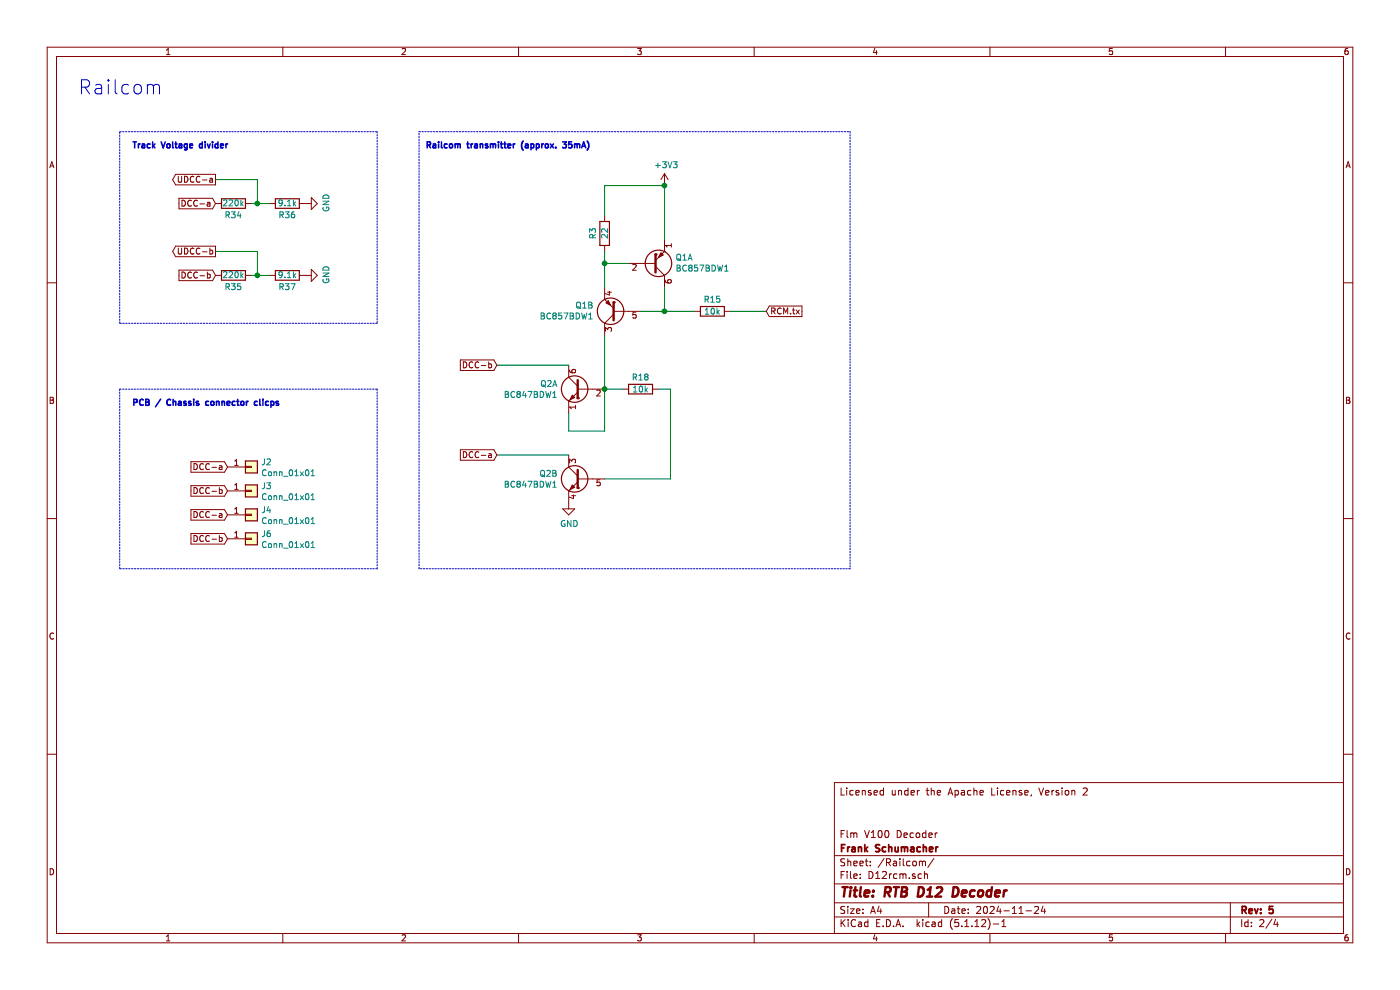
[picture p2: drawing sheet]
(kicad_sch
 (version 20260306)
 (generator "eeschema")
 (generator_version "10.0")
 (paper "A4")
 (title_block
  (title "RTB D12 Decoder")
  (date "2024-11-24")
  (rev "5")
  (company "Frank Schumacher")
  (comment 1 "Flm V100 Decoder")
  (comment 4 "Licensed under the Apache License, Version 2"))
 (lib_symbols
  (symbol "Connector_Generic:Conn_01x01"
   (pin_names
    (offset 1.016) (hide yes)) (exclude_from_sim no) (in_bom yes) (on_board yes)
   (in_pos_files yes)
   (duplicate_pin_numbers_are_jumpers no)
   (property "Reference" "J" (at 0 2.54 0) (show_name no) (do_not_autoplace no) (effects (font (size 1.27 1.27))))
   (property "Value" "Conn_01x01" (at 0 -2.54 0) (show_name no) (do_not_autoplace no) (effects (font (size 1.27 1.27))))
   (property "Footprint" "" (at 0 0 0) (show_name no) (do_not_autoplace no) (hide yes) (effects (font (size 1.27 1.27))))
   (property "Datasheet" "" (at 0 0 0) (show_name no) (do_not_autoplace no) (hide yes) (effects (font (size 1.27 1.27))))
   (property "Description" "Generic connector, single row, 01x01, script generated (kicad-library-utils/schlib/autogen/connector/)" (at 0 0 0) (show_name no) (do_not_autoplace no) (hide yes) (effects (font (size 1.27 1.27))))
   (symbol "Conn_01x01_1_1"
    (rectangle (start -1.27 1.27) (end 1.27 -1.27) (stroke (width 0.254) (type default)) (fill (type background)))
    (rectangle (start -1.27 0.127) (end 0 -0.127) (stroke (width 0.1524) (type default)) (fill (type none)))
    (pin passive line (at -5.08 0 0) (length 3.81) (name "Pin_1" (effects (font (size 1.27 1.27)))) (number "1" (effects (font (size 1.27 1.27))))))
   (embedded_fonts no))
  (symbol "Device:R"
   (pin_numbers (hide yes))
   (pin_names
    (offset 0)) (exclude_from_sim no) (in_bom yes) (on_board yes)
   (in_pos_files yes)
   (duplicate_pin_numbers_are_jumpers no)
   (property "Reference" "R" (at 2.032 0 90) (show_name no) (do_not_autoplace no) (effects (font (size 1.27 1.27))))
   (property "Value" "R" (at 0 0 90) (show_name no) (do_not_autoplace no) (effects (font (size 1.27 1.27))))
   (property "Footprint" "" (at -1.778 0 90) (show_name no) (do_not_autoplace no) (hide yes) (effects (font (size 1.27 1.27))))
   (property "Datasheet" "" (at 0 0 0) (show_name no) (do_not_autoplace no) (hide yes) (effects (font (size 1.27 1.27))))
   (property "Description" "Resistor" (at 0 0 0) (show_name no) (do_not_autoplace no) (hide yes) (effects (font (size 1.27 1.27))))
   (symbol "R_0_1"
    (rectangle (start -1.016 -2.54) (end 1.016 2.54) (stroke (width 0.254) (type default)) (fill (type none))))
   (symbol "R_1_1"
    (pin passive line (at 0 3.81 270) (length 1.27) (name "" (effects (font (size 1.27 1.27)))) (number "1" (effects (font (size 1.27 1.27)))))
    (pin passive line (at 0 -3.81 90) (length 1.27) (name "" (effects (font (size 1.27 1.27)))) (number "2" (effects (font (size 1.27 1.27))))))
   (embedded_fonts no))
  (symbol "Transistor_BJT:BC847BDW1"
   (pin_names
    (offset 0) (hide yes)) (exclude_from_sim no) (in_bom yes) (on_board yes)
   (in_pos_files yes)
   (duplicate_pin_numbers_are_jumpers no)
   (property "Reference" "Q" (at 5.08 1.27 0) (show_name no) (do_not_autoplace no) (effects (font (size 1.27 1.27)) (justify left)))
   (property "Value" "BC847BDW1" (at 5.08 -1.27 0) (show_name no) (do_not_autoplace no) (effects (font (size 1.27 1.27)) (justify left)))
   (property "Footprint" "Package_TO_SOT_SMD:SOT-363_SC-70-6" (at 5.08 2.54 0) (show_name no) (do_not_autoplace no) (hide yes) (effects (font (size 1.27 1.27))))
   (property "Datasheet" "http://www.onsemi.com/pub_link/Collateral/BC846BDW1T1-D.PDF" (at 0 0 0) (show_name no) (do_not_autoplace no) (hide yes) (effects (font (size 1.27 1.27))))
   (property "Description" "100mA IC, 45V Vce, Dual NPN/NPN Transistors, SOT-363" (at 0 0 0) (show_name no) (do_not_autoplace no) (hide yes) (effects (font (size 1.27 1.27))))
   (property "ki_locked" "" (at 0 0 0) (show_name no) (do_not_autoplace no) (effects (font (size 1.27 1.27))))
   (symbol "BC847BDW1_0_1"
    (polyline (pts (xy 0.635 1.905) (xy 0.635 -1.905)) (stroke (width 0.508) (type default)) (fill (type none)))
    (polyline (pts (xy 0.635 0.635) (xy 2.54 2.54)) (stroke (width 0) (type default)) (fill (type none)))
    (polyline (pts (xy 0.635 0) (xy -2.54 0)) (stroke (width 0) (type default)) (fill (type none)))
    (polyline (pts (xy 0.635 -0.635) (xy 2.54 -2.54)) (stroke (width 0) (type default)) (fill (type none)))
    (circle (center 1.27 0) (radius 2.8194) (stroke (width 0.254) (type default)) (fill (type none)))
    (polyline (pts (xy 1.27 -1.778) (xy 1.778 -1.27) (xy 2.286 -2.286) (xy 1.27 -1.778)) (stroke (width 0) (type default)) (fill (type outline))))
   (symbol "BC847BDW1_1_1"
    (pin passive line (at 2.54 -5.08 90) (length 2.54) (name "E1" (effects (font (size 1.27 1.27)))) (number "1" (effects (font (size 1.27 1.27)))))
    (pin input line (at -5.08 0 0) (length 2.54) (name "B1" (effects (font (size 1.27 1.27)))) (number "2" (effects (font (size 1.27 1.27)))))
    (pin passive line (at 2.54 5.08 270) (length 2.54) (name "C1" (effects (font (size 1.27 1.27)))) (number "6" (effects (font (size 1.27 1.27))))))
   (symbol "BC847BDW1_2_1"
    (pin passive line (at 2.54 5.08 270) (length 2.54) (name "C2" (effects (font (size 1.27 1.27)))) (number "3" (effects (font (size 1.27 1.27)))))
    (pin passive line (at 2.54 -5.08 90) (length 2.54) (name "E2" (effects (font (size 1.27 1.27)))) (number "4" (effects (font (size 1.27 1.27)))))
    (pin input line (at -5.08 0 0) (length 2.54) (name "B2" (effects (font (size 1.27 1.27)))) (number "5" (effects (font (size 1.27 1.27))))))
   (embedded_fonts no))
  (symbol "Transistor_BJT:BC857BDW1"
   (pin_names
    (offset 0) (hide yes)) (exclude_from_sim no) (in_bom yes) (on_board yes)
   (in_pos_files yes)
   (duplicate_pin_numbers_are_jumpers no)
   (property "Reference" "Q" (at 5.08 1.27 0) (show_name no) (do_not_autoplace no) (effects (font (size 1.27 1.27)) (justify left)))
   (property "Value" "BC857BDW1" (at 5.08 -1.27 0) (show_name no) (do_not_autoplace no) (effects (font (size 1.27 1.27)) (justify left)))
   (property "Footprint" "Package_TO_SOT_SMD:SOT-363_SC-70-6" (at 5.08 2.54 0) (show_name no) (do_not_autoplace no) (hide yes) (effects (font (size 1.27 1.27))))
   (property "Datasheet" "http://www.onsemi.com/pub_link/Collateral/BC856BDW1T1-D.PDF" (at 0 0 0) (show_name no) (do_not_autoplace no) (hide yes) (effects (font (size 1.27 1.27))))
   (property "Description" "100mA IC, 45V Vce, Dual PNP/PNP Transistors, SOT-363" (at 0 0 0) (show_name no) (do_not_autoplace no) (hide yes) (effects (font (size 1.27 1.27))))
   (property "ki_locked" "" (at 0 0 0) (show_name no) (do_not_autoplace no) (effects (font (size 1.27 1.27))))
   (symbol "BC857BDW1_0_1"
    (polyline (pts (xy 0.635 1.905) (xy 0.635 -1.905)) (stroke (width 0.508) (type default)) (fill (type none)))
    (polyline (pts (xy 0.635 0.635) (xy 2.54 2.54)) (stroke (width 0) (type default)) (fill (type none)))
    (polyline (pts (xy 0.635 0) (xy -2.54 0)) (stroke (width 0) (type default)) (fill (type none)))
    (polyline (pts (xy 0.635 -0.635) (xy 2.54 -2.54)) (stroke (width 0) (type default)) (fill (type none)))
    (circle (center 1.27 0) (radius 2.8194) (stroke (width 0.254) (type default)) (fill (type none)))
    (polyline (pts (xy 2.286 -1.778) (xy 1.778 -2.286) (xy 1.27 -1.27) (xy 2.286 -1.778)) (stroke (width 0) (type default)) (fill (type outline))))
   (symbol "BC857BDW1_1_1"
    (pin passive line (at 2.54 -5.08 90) (length 2.54) (name "E1" (effects (font (size 1.27 1.27)))) (number "1" (effects (font (size 1.27 1.27)))))
    (pin input line (at -5.08 0 0) (length 2.54) (name "B1" (effects (font (size 1.27 1.27)))) (number "2" (effects (font (size 1.27 1.27)))))
    (pin passive line (at 2.54 5.08 270) (length 2.54) (name "C1" (effects (font (size 1.27 1.27)))) (number "6" (effects (font (size 1.27 1.27))))))
   (symbol "BC857BDW1_2_1"
    (pin passive line (at 2.54 5.08 270) (length 2.54) (name "C2" (effects (font (size 1.27 1.27)))) (number "3" (effects (font (size 1.27 1.27)))))
    (pin passive line (at 2.54 -5.08 90) (length 2.54) (name "E2" (effects (font (size 1.27 1.27)))) (number "4" (effects (font (size 1.27 1.27)))))
    (pin input line (at -5.08 0 0) (length 2.54) (name "B2" (effects (font (size 1.27 1.27)))) (number "5" (effects (font (size 1.27 1.27))))))
   (embedded_fonts no))
  (symbol "power:+3V3"
   (power global)
   (pin_numbers (hide yes))
   (pin_names
    (offset 0) (hide yes)) (exclude_from_sim no) (in_bom yes) (on_board yes)
   (in_pos_files yes)
   (duplicate_pin_numbers_are_jumpers no)
   (property "Reference" "#PWR" (at 0 -3.81 0) (show_name no) (do_not_autoplace no) (hide yes) (effects (font (size 1.27 1.27))))
   (property "Value" "+3V3" (at 0 3.556 0) (show_name no) (do_not_autoplace no) (effects (font (size 1.27 1.27))))
   (property "Footprint" "" (at 0 0 0) (show_name no) (do_not_autoplace no) (hide yes) (effects (font (size 1.27 1.27))))
   (property "Datasheet" "" (at 0 0 0) (show_name no) (do_not_autoplace no) (hide yes) (effects (font (size 1.27 1.27))))
   (property "Description" "Power symbol creates a global label with name \"+3V3\"" (at 0 0 0) (show_name no) (do_not_autoplace no) (hide yes) (effects (font (size 1.27 1.27))))
   (symbol "+3V3_0_1"
    (polyline (pts (xy -0.762 1.27) (xy 0 2.54)) (stroke (width 0) (type default)) (fill (type none)))
    (polyline (pts (xy 0 2.54) (xy 0.762 1.27)) (stroke (width 0) (type default)) (fill (type none)))
    (polyline (pts (xy 0 0) (xy 0 2.54)) (stroke (width 0) (type default)) (fill (type none))))
   (symbol "+3V3_1_1"
    (pin power_in line (at 0 0 90) (length 0) (name "" (effects (font (size 1.27 1.27)))) (number "1" (effects (font (size 1.27 1.27))))))
   (embedded_fonts no))
  (symbol "power:GND"
   (power global)
   (pin_numbers (hide yes))
   (pin_names
    (offset 0) (hide yes)) (exclude_from_sim no) (in_bom yes) (on_board yes)
   (in_pos_files yes)
   (duplicate_pin_numbers_are_jumpers no)
   (property "Reference" "#PWR" (at 0 -6.35 0) (show_name no) (do_not_autoplace no) (hide yes) (effects (font (size 1.27 1.27))))
   (property "Value" "GND" (at 0 -3.81 0) (show_name no) (do_not_autoplace no) (effects (font (size 1.27 1.27))))
   (property "Footprint" "" (at 0 0 0) (show_name no) (do_not_autoplace no) (hide yes) (effects (font (size 1.27 1.27))))
   (property "Datasheet" "" (at 0 0 0) (show_name no) (do_not_autoplace no) (hide yes) (effects (font (size 1.27 1.27))))
   (property "Description" "Power symbol creates a global label with name \"GND\" , ground" (at 0 0 0) (show_name no) (do_not_autoplace no) (hide yes) (effects (font (size 1.27 1.27))))
   (symbol "GND_0_1"
    (polyline (pts (xy 0 0) (xy 0 -1.27) (xy 1.27 -1.27) (xy 0 -2.54) (xy -1.27 -1.27) (xy 0 -1.27)) (stroke (width 0) (type default)) (fill (type none))))
   (symbol "GND_1_1"
    (pin power_in line (at 0 0 270) (length 0) (name "" (effects (font (size 1.27 1.27)))) (number "1" (effects (font (size 1.27 1.27))))))
   (embedded_fonts no)))
 (text "PCB / Chassis connector clicps"
  (exclude_from_sim no)
  (at 27.94 86.36 0)
  (effects (font (size 1.27 1.27) (thickness 0.254)
    (bold yes)) (justify left bottom)))
 (text "Railcom transmitter (approx. 35mA)"
  (exclude_from_sim no)
  (at 90.17 31.75 0)
  (effects (font (size 1.27 1.27) (thickness 0.254)
    (bold yes)) (justify left bottom)))
 (text "Railcom"
  (exclude_from_sim no)
  (at 16.51 20.32 0)
  (effects (font (size 2.9972 2.9972)) (justify left bottom)))
 (text "Track Voltage divider"
  (exclude_from_sim no)
  (at 27.94 31.75 0)
  (effects (font (size 1.27 1.27) (thickness 0.254)
    (bold yes)) (justify left bottom)))
 (junction
  (at 54.61 43.18)
  (diameter 0)
  (color 0 0 0 0))
 (junction
  (at 140.97 66.04)
  (diameter 0)
  (color 0 0 0 0))
 (junction
  (at 140.97 39.37)
  (diameter 0)
  (color 0 0 0 0))
 (junction
  (at 128.27 82.55)
  (diameter 0)
  (color 0 0 0 0))
 (junction
  (at 128.27 55.88)
  (diameter 0)
  (color 0 0 0 0))
 (junction
  (at 54.61 58.42)
  (diameter 0)
  (color 0 0 0 0))
 (polyline
  (pts (xy 80.01 82.55) (xy 80.01 120.65))
  (stroke (width 0) (type dash)))
 (wire
  (pts (xy 128.27 82.55) (xy 132.08 82.55))
  (stroke (width 0) (type default)))
 (polyline
  (pts (xy 180.34 27.94) (xy 180.34 120.65))
  (stroke (width 0) (type dash)))
 (wire
  (pts (xy 54.61 58.42) (xy 57.15 58.42))
  (stroke (width 0) (type default)))
 (wire
  (pts (xy 140.97 66.04) (xy 147.32 66.04))
  (stroke (width 0) (type default)))
 (polyline
  (pts (xy 80.01 120.65) (xy 25.4 120.65))
  (stroke (width 0) (type dash)))
 (wire
  (pts (xy 128.27 55.88) (xy 133.35 55.88))
  (stroke (width 0) (type default)))
 (wire
  (pts (xy 45.72 53.34) (xy 54.61 53.34))
  (stroke (width 0) (type default)))
 (polyline
  (pts (xy 180.34 120.65) (xy 88.9 120.65))
  (stroke (width 0) (type dash)))
 (wire
  (pts (xy 140.97 66.04) (xy 140.97 60.96))
  (stroke (width 0) (type default)))
 (polyline
  (pts (xy 80.01 68.58) (xy 25.4 68.58))
  (stroke (width 0) (type dash)))
 (polyline
  (pts (xy 88.9 120.65) (xy 88.9 27.94))
  (stroke (width 0) (type dash)))
 (polyline
  (pts (xy 25.4 68.58) (xy 25.4 27.94))
  (stroke (width 0) (type dash)))
 (wire
  (pts (xy 140.97 39.37) (xy 128.27 39.37))
  (stroke (width 0) (type default)))
 (wire
  (pts (xy 53.34 43.18) (xy 54.61 43.18))
  (stroke (width 0) (type default)))
 (wire
  (pts (xy 140.97 50.8) (xy 140.97 39.37))
  (stroke (width 0) (type default)))
 (wire
  (pts (xy 128.27 71.12) (xy 128.27 82.55))
  (stroke (width 0) (type default)))
 (wire
  (pts (xy 45.72 38.1) (xy 54.61 38.1))
  (stroke (width 0) (type default)))
 (wire
  (pts (xy 128.27 53.34) (xy 128.27 55.88))
  (stroke (width 0) (type default)))
 (polyline
  (pts (xy 80.01 27.94) (xy 80.01 68.58))
  (stroke (width 0) (type dash)))
 (wire
  (pts (xy 53.34 58.42) (xy 54.61 58.42))
  (stroke (width 0) (type default)))
 (wire
  (pts (xy 128.27 91.44) (xy 128.27 82.55))
  (stroke (width 0) (type default)))
 (wire
  (pts (xy 142.24 101.6) (xy 142.24 82.55))
  (stroke (width 0) (type default)))
 (wire
  (pts (xy 120.65 87.63) (xy 120.65 91.44))
  (stroke (width 0) (type default)))
 (polyline
  (pts (xy 25.4 120.65) (xy 25.4 82.55))
  (stroke (width 0) (type dash)))
 (wire
  (pts (xy 105.41 96.52) (xy 120.65 96.52))
  (stroke (width 0) (type default)))
 (wire
  (pts (xy 135.89 66.04) (xy 140.97 66.04))
  (stroke (width 0) (type default)))
 (wire
  (pts (xy 128.27 60.96) (xy 128.27 55.88))
  (stroke (width 0) (type default)))
 (wire
  (pts (xy 128.27 39.37) (xy 128.27 45.72))
  (stroke (width 0) (type default)))
 (wire
  (pts (xy 54.61 38.1) (xy 54.61 43.18))
  (stroke (width 0) (type default)))
 (wire
  (pts (xy 120.65 91.44) (xy 128.27 91.44))
  (stroke (width 0) (type default)))
 (polyline
  (pts (xy 25.4 27.94) (xy 80.01 27.94))
  (stroke (width 0) (type dash)))
 (polyline
  (pts (xy 88.9 27.94) (xy 180.34 27.94))
  (stroke (width 0) (type dash)))
 (wire
  (pts (xy 128.27 101.6) (xy 142.24 101.6))
  (stroke (width 0) (type default)))
 (wire
  (pts (xy 142.24 82.55) (xy 139.7 82.55))
  (stroke (width 0) (type default)))
 (wire
  (pts (xy 54.61 53.34) (xy 54.61 58.42))
  (stroke (width 0) (type default)))
 (wire
  (pts (xy 120.65 77.47) (xy 105.41 77.47))
  (stroke (width 0) (type default)))
 (wire
  (pts (xy 54.61 43.18) (xy 57.15 43.18))
  (stroke (width 0) (type default)))
 (wire
  (pts (xy 154.94 66.04) (xy 162.56 66.04))
  (stroke (width 0) (type default)))
 (polyline
  (pts (xy 25.4 82.55) (xy 80.01 82.55))
  (stroke (width 0) (type dash)))
 (global_label "RCM.tx"
  (shape input)
  (at 162.56 66.04 0)
  (effects (font (size 1.27 1.27)) (justify left))
  (property "Intersheetrefs" "${INTERSHEET_REFS}" (at 162.56 66.04 0) (hide yes) (show_name no) (do_not_autoplace no) (effects (font (size 1.27 1.27)))))
 (global_label "DCC-a"
  (shape input)
  (at 48.26 109.22 180)
  (effects (font (size 1.27 1.27)) (justify right))
  (property "Intersheetrefs" "${INTERSHEET_REFS}" (at 48.26 109.22 0) (hide yes) (show_name no) (do_not_autoplace no) (effects (font (size 1.27 1.27)))))
 (global_label "DCC-a"
  (shape input)
  (at 105.41 96.52 180)
  (effects (font (size 1.27 1.27)) (justify right))
  (property "Intersheetrefs" "${INTERSHEET_REFS}" (at 105.41 96.52 0) (hide yes) (show_name no) (do_not_autoplace no) (effects (font (size 1.27 1.27)))))
 (global_label "DCC-a"
  (shape input)
  (at 45.72 43.18 180)
  (effects (font (size 1.27 1.27)) (justify right))
  (property "Intersheetrefs" "${INTERSHEET_REFS}" (at 45.72 43.18 0) (hide yes) (show_name no) (do_not_autoplace no) (effects (font (size 1.27 1.27)))))
 (global_label "DCC-a"
  (shape input)
  (at 48.26 99.06 180)
  (effects (font (size 1.27 1.27)) (justify right))
  (property "Intersheetrefs" "${INTERSHEET_REFS}" (at 48.26 99.06 0) (hide yes) (show_name no) (do_not_autoplace no) (effects (font (size 1.27 1.27)))))
 (global_label "UDCC-b"
  (shape output)
  (at 45.72 53.34 180)
  (effects (font (size 1.27 1.27)) (justify right))
  (property "Intersheetrefs" "${INTERSHEET_REFS}" (at 45.72 53.34 0) (hide yes) (show_name no) (do_not_autoplace no) (effects (font (size 1.27 1.27)))))
 (global_label "DCC-b"
  (shape input)
  (at 45.72 58.42 180)
  (effects (font (size 1.27 1.27)) (justify right))
  (property "Intersheetrefs" "${INTERSHEET_REFS}" (at 45.72 58.42 0) (hide yes) (show_name no) (do_not_autoplace no) (effects (font (size 1.27 1.27)))))
 (global_label "DCC-b"
  (shape input)
  (at 105.41 77.47 180)
  (effects (font (size 1.27 1.27)) (justify right))
  (property "Intersheetrefs" "${INTERSHEET_REFS}" (at 105.41 77.47 0) (hide yes) (show_name no) (do_not_autoplace no) (effects (font (size 1.27 1.27)))))
 (global_label "DCC-b"
  (shape input)
  (at 48.26 114.3 180)
  (effects (font (size 1.27 1.27)) (justify right))
  (property "Intersheetrefs" "${INTERSHEET_REFS}" (at 48.26 114.3 0) (hide yes) (show_name no) (do_not_autoplace no) (effects (font (size 1.27 1.27)))))
 (global_label "DCC-b"
  (shape input)
  (at 48.26 104.14 180)
  (effects (font (size 1.27 1.27)) (justify right))
  (property "Intersheetrefs" "${INTERSHEET_REFS}" (at 48.26 104.14 0) (hide yes) (show_name no) (do_not_autoplace no) (effects (font (size 1.27 1.27)))))
 (global_label "UDCC-a"
  (shape output)
  (at 45.72 38.1 180)
  (effects (font (size 1.27 1.27)) (justify right))
  (property "Intersheetrefs" "${INTERSHEET_REFS}" (at 45.72 38.1 0) (hide yes) (show_name no) (do_not_autoplace no) (effects (font (size 1.27 1.27)))))
 (symbol
  (lib_id "Device:R")
  (at 49.53 43.18 90)
  (unit 1)
  (body_style 1)
  (exclude_from_sim no)
  (in_bom yes)
  (on_board yes)
  (in_pos_files yes)
  (dnp no)
  (property "Reference" "R34" (at 49.53 45.72 90) (show_name no) (do_not_autoplace no) (effects (font (size 1.27 1.27))))
  (property "Value" "220k" (at 49.53 43.18 90) (show_name no) (do_not_autoplace no) (effects (font (size 1.27 1.27))))
  (property "Footprint" "Resistor_SMD:R_0402_1005Metric" (at 49.53 44.958 90) (hide yes) (show_name no) (do_not_autoplace no) (effects (font (size 1.27 1.27))))
  (property "Datasheet" "~" (at 49.53 43.18 0) (hide yes) (show_name no) (do_not_autoplace no) (effects (font (size 1.27 1.27))))
  (property "Description" "-55℃~+155℃ 220kΩ 50V 62.5mW Thick Film Resistor ±1% ±100ppm/℃ 0402 Chip Resistor - Surface Mount ROHS" (at 49.53 43.18 0) (hide yes) (show_name no) (do_not_autoplace no) (effects (font (size 1.27 1.27))))
  (property "LCSC Part #" "C25767" (at 49.53 43.18 90) (hide yes) (show_name no) (do_not_autoplace no) (effects (font (size 1.27 1.27))))
  (pin "1")
  (pin "2"))
 (symbol
  (lib_id "Device:R")
  (at 60.96 43.18 90)
  (unit 1)
  (body_style 1)
  (exclude_from_sim no)
  (in_bom yes)
  (on_board yes)
  (in_pos_files yes)
  (dnp no)
  (property "Reference" "R36" (at 60.96 45.72 90) (show_name no) (do_not_autoplace no) (effects (font (size 1.27 1.27))))
  (property "Value" "9.1k" (at 60.96 43.18 90) (show_name no) (do_not_autoplace no) (effects (font (size 1.27 1.27))))
  (property "Footprint" "Resistor_SMD:R_0402_1005Metric" (at 60.96 44.958 90) (hide yes) (show_name no) (do_not_autoplace no) (effects (font (size 1.27 1.27))))
  (property "Datasheet" "~" (at 60.96 43.18 0) (hide yes) (show_name no) (do_not_autoplace no) (effects (font (size 1.27 1.27))))
  (property "Description" "-55℃~+155℃ 50V 62.5mW 9.1kΩ Thick Film Resistor ±1% ±100ppm/℃ 0402 Chip Resistor - Surface Mount ROHS" (at 60.96 43.18 0) (hide yes) (show_name no) (do_not_autoplace no) (effects (font (size 1.27 1.27))))
  (property "LCSC Part #" "C25926" (at 60.96 43.18 90) (hide yes) (show_name no) (do_not_autoplace no) (effects (font (size 1.27 1.27))))
  (pin "1")
  (pin "2"))
 (symbol
  (lib_id "power:GND")
  (at 64.77 43.18 90)
  (unit 1)
  (body_style 1)
  (exclude_from_sim no)
  (in_bom yes)
  (on_board yes)
  (in_pos_files yes)
  (dnp no)
  (property "Reference" "#PWR0128" (at 71.12 43.18 0) (hide yes) (show_name no) (do_not_autoplace no) (effects (font (size 1.27 1.27))))
  (property "Value" "GND" (at 69.1642 43.053 0) (show_name no) (do_not_autoplace no) (effects (font (size 1.27 1.27))))
  (property "Footprint" "" (at 64.77 43.18 0) (hide yes) (show_name no) (do_not_autoplace no) (effects (font (size 1.27 1.27))))
  (property "Datasheet" "" (at 64.77 43.18 0) (hide yes) (show_name no) (do_not_autoplace no) (effects (font (size 1.27 1.27))))
  (property "Description" "" (at 64.77 43.18 0) (show_name no) (do_not_autoplace no) (effects (font (size 1.27 1.27))))
  (pin "1"))
 (symbol
  (lib_id "Device:R")
  (at 49.53 58.42 90)
  (unit 1)
  (body_style 1)
  (exclude_from_sim no)
  (in_bom yes)
  (on_board yes)
  (in_pos_files yes)
  (dnp no)
  (property "Reference" "R35" (at 49.53 60.96 90) (show_name no) (do_not_autoplace no) (effects (font (size 1.27 1.27))))
  (property "Value" "220k" (at 49.53 58.42 90) (show_name no) (do_not_autoplace no) (effects (font (size 1.27 1.27))))
  (property "Footprint" "Resistor_SMD:R_0402_1005Metric" (at 49.53 60.198 90) (hide yes) (show_name no) (do_not_autoplace no) (effects (font (size 1.27 1.27))))
  (property "Datasheet" "~" (at 49.53 58.42 0) (hide yes) (show_name no) (do_not_autoplace no) (effects (font (size 1.27 1.27))))
  (property "Description" "-55℃~+155℃ 220kΩ 50V 62.5mW Thick Film Resistor ±1% ±100ppm/℃ 0402 Chip Resistor - Surface Mount ROHS" (at 49.53 58.42 0) (hide yes) (show_name no) (do_not_autoplace no) (effects (font (size 1.27 1.27))))
  (property "LCSC Part #" "C25767" (at 49.53 58.42 90) (hide yes) (show_name no) (do_not_autoplace no) (effects (font (size 1.27 1.27))))
  (pin "1")
  (pin "2"))
 (symbol
  (lib_id "Device:R")
  (at 60.96 58.42 90)
  (unit 1)
  (body_style 1)
  (exclude_from_sim no)
  (in_bom yes)
  (on_board yes)
  (in_pos_files yes)
  (dnp no)
  (property "Reference" "R37" (at 60.96 60.96 90) (show_name no) (do_not_autoplace no) (effects (font (size 1.27 1.27))))
  (property "Value" "9.1k" (at 60.96 58.42 90) (show_name no) (do_not_autoplace no) (effects (font (size 1.27 1.27))))
  (property "Footprint" "Resistor_SMD:R_0402_1005Metric" (at 60.96 60.198 90) (hide yes) (show_name no) (do_not_autoplace no) (effects (font (size 1.27 1.27))))
  (property "Datasheet" "~" (at 60.96 58.42 0) (hide yes) (show_name no) (do_not_autoplace no) (effects (font (size 1.27 1.27))))
  (property "Description" "-55℃~+155℃ 50V 62.5mW 9.1kΩ Thick Film Resistor ±1% ±100ppm/℃ 0402 Chip Resistor - Surface Mount ROHS" (at 60.96 58.42 0) (hide yes) (show_name no) (do_not_autoplace no) (effects (font (size 1.27 1.27))))
  (property "LCSC Part #" "C25926" (at 60.96 58.42 90) (hide yes) (show_name no) (do_not_autoplace no) (effects (font (size 1.27 1.27))))
  (pin "1")
  (pin "2"))
 (symbol
  (lib_id "power:GND")
  (at 64.77 58.42 90)
  (unit 1)
  (body_style 1)
  (exclude_from_sim no)
  (in_bom yes)
  (on_board yes)
  (in_pos_files yes)
  (dnp no)
  (property "Reference" "#PWR0130" (at 71.12 58.42 0) (hide yes) (show_name no) (do_not_autoplace no) (effects (font (size 1.27 1.27))))
  (property "Value" "GND" (at 69.1642 58.293 0) (show_name no) (do_not_autoplace no) (effects (font (size 1.27 1.27))))
  (property "Footprint" "" (at 64.77 58.42 0) (hide yes) (show_name no) (do_not_autoplace no) (effects (font (size 1.27 1.27))))
  (property "Datasheet" "" (at 64.77 58.42 0) (hide yes) (show_name no) (do_not_autoplace no) (effects (font (size 1.27 1.27))))
  (property "Description" "" (at 64.77 58.42 0) (show_name no) (do_not_autoplace no) (effects (font (size 1.27 1.27))))
  (pin "1"))
 (symbol
  (lib_id "Connector_Generic:Conn_01x01")
  (at 53.34 99.06 0)
  (unit 1)
  (body_style 1)
  (exclude_from_sim no)
  (in_bom yes)
  (on_board yes)
  (in_pos_files yes)
  (dnp no)
  (property "Reference" "J2" (at 55.88 99.06 0) (show_name no) (do_not_autoplace no) (effects (font (size 1.27 1.27)) (justify left)))
  (property "Value" "Conn_01x01" (at 55.372 100.3046 0) (hide yes) (show_name no) (do_not_autoplace no) (effects (font (size 1.27 1.27)) (justify left)))
  (property "Footprint" "TestPoint:TestPoint_THTPad_1.5x1.5mm_Drill0.7mm" (at 53.34 99.06 0) (hide yes) (show_name no) (do_not_autoplace no) (effects (font (size 1.27 1.27))))
  (property "Datasheet" "~" (at 53.34 99.06 0) (hide yes) (show_name no) (do_not_autoplace no) (effects (font (size 1.27 1.27))))
  (property "Description" "" (at 53.34 99.06 0) (show_name no) (do_not_autoplace no) (effects (font (size 1.27 1.27))))
  (pin "1"))
 (symbol
  (lib_id "Connector_Generic:Conn_01x01")
  (at 53.34 104.14 0)
  (unit 1)
  (body_style 1)
  (exclude_from_sim no)
  (in_bom yes)
  (on_board yes)
  (in_pos_files yes)
  (dnp no)
  (property "Reference" "J3" (at 55.88 104.14 0) (show_name no) (do_not_autoplace no) (effects (font (size 1.27 1.27)) (justify left)))
  (property "Value" "Conn_01x01" (at 55.372 105.3846 0) (hide yes) (show_name no) (do_not_autoplace no) (effects (font (size 1.27 1.27)) (justify left)))
  (property "Footprint" "TestPoint:TestPoint_THTPad_1.5x1.5mm_Drill0.7mm" (at 53.34 104.14 0) (hide yes) (show_name no) (do_not_autoplace no) (effects (font (size 1.27 1.27))))
  (property "Datasheet" "~" (at 53.34 104.14 0) (hide yes) (show_name no) (do_not_autoplace no) (effects (font (size 1.27 1.27))))
  (property "Description" "" (at 53.34 104.14 0) (show_name no) (do_not_autoplace no) (effects (font (size 1.27 1.27))))
  (pin "1"))
 (symbol
  (lib_id "Connector_Generic:Conn_01x01")
  (at 53.34 109.22 0)
  (unit 1)
  (body_style 1)
  (exclude_from_sim no)
  (in_bom yes)
  (on_board yes)
  (in_pos_files yes)
  (dnp no)
  (property "Reference" "J4" (at 55.88 109.22 0) (show_name no) (do_not_autoplace no) (effects (font (size 1.27 1.27)) (justify left)))
  (property "Value" "Conn_01x01" (at 55.372 110.4646 0) (hide yes) (show_name no) (do_not_autoplace no) (effects (font (size 1.27 1.27)) (justify left)))
  (property "Footprint" "TestPoint:TestPoint_THTPad_1.5x1.5mm_Drill0.7mm" (at 53.34 109.22 0) (hide yes) (show_name no) (do_not_autoplace no) (effects (font (size 1.27 1.27))))
  (property "Datasheet" "~" (at 53.34 109.22 0) (hide yes) (show_name no) (do_not_autoplace no) (effects (font (size 1.27 1.27))))
  (property "Description" "" (at 53.34 109.22 0) (show_name no) (do_not_autoplace no) (effects (font (size 1.27 1.27))))
  (pin "1"))
 (symbol
  (lib_id "Connector_Generic:Conn_01x01")
  (at 53.34 114.3 0)
  (unit 1)
  (body_style 1)
  (exclude_from_sim no)
  (in_bom yes)
  (on_board yes)
  (in_pos_files yes)
  (dnp no)
  (property "Reference" "J6" (at 55.88 114.3 0) (show_name no) (do_not_autoplace no) (effects (font (size 1.27 1.27)) (justify left)))
  (property "Value" "Conn_01x01" (at 55.372 115.5446 0) (hide yes) (show_name no) (do_not_autoplace no) (effects (font (size 1.27 1.27)) (justify left)))
  (property "Footprint" "TestPoint:TestPoint_THTPad_1.5x1.5mm_Drill0.7mm" (at 53.34 114.3 0) (hide yes) (show_name no) (do_not_autoplace no) (effects (font (size 1.27 1.27))))
  (property "Datasheet" "~" (at 53.34 114.3 0) (hide yes) (show_name no) (do_not_autoplace no) (effects (font (size 1.27 1.27))))
  (property "Description" "" (at 53.34 114.3 0) (show_name no) (do_not_autoplace no) (effects (font (size 1.27 1.27))))
  (pin "1"))
 (symbol
  (lib_id "Transistor_BJT:BC857BDW1")
  (at 138.43 55.88 0)
  (mirror x)
  (unit 1)
  (body_style 1)
  (exclude_from_sim no)
  (in_bom yes)
  (on_board yes)
  (in_pos_files yes)
  (dnp no)
  (property "Reference" "Q1" (at 143.256 54.7116 0) (show_name no) (do_not_autoplace no) (effects (font (size 1.27 1.27)) (justify left)))
  (property "Value" "BC857BDW1" (at 143.256 57.023 0) (show_name no) (do_not_autoplace no) (effects (font (size 1.27 1.27)) (justify left)))
  (property "Footprint" "Package_TO_SOT_SMD:SOT-666" (at 143.51 58.42 0) (hide yes) (show_name no) (do_not_autoplace no) (effects (font (size 1.27 1.27))))
  (property "Datasheet" "http://www.onsemi.com/pub_link/Collateral/BC856BDW1T1-D.PDF" (at 138.43 55.88 0) (hide yes) (show_name no) (do_not_autoplace no) (effects (font (size 1.27 1.27))))
  (property "Description" "-65℃~+150℃ 100MHz 100mA 2 PNP 200@2mA,5V 300mW 400mV@10mA,5mA 45V 5V 5uA PNP SOT-666-6 Bipolar (BJT) ROHS" (at 138.43 55.88 0) (hide yes) (show_name no) (do_not_autoplace no) (effects (font (size 1.27 1.27))))
  (property "LCSC Part #" "C282521" (at 138.43 55.88 0) (hide yes) (show_name no) (do_not_autoplace no) (effects (font (size 1.27 1.27))))
  (pin "1")
  (pin "6")
  (pin "2")
  (pin "3")
  (pin "4")
  (pin "5"))
 (symbol
  (lib_id "Transistor_BJT:BC857BDW1")
  (at 130.81 66.04 180)
  (unit 2)
  (body_style 1)
  (exclude_from_sim no)
  (in_bom yes)
  (on_board yes)
  (in_pos_files yes)
  (dnp no)
  (property "Reference" "Q1" (at 125.9586 64.8716 0) (show_name no) (do_not_autoplace no) (effects (font (size 1.27 1.27)) (justify left)))
  (property "Value" "BC857BDW1" (at 125.9586 67.183 0) (show_name no) (do_not_autoplace no) (effects (font (size 1.27 1.27)) (justify left)))
  (property "Footprint" "Package_TO_SOT_SMD:SOT-666" (at 125.73 68.58 0) (hide yes) (show_name no) (do_not_autoplace no) (effects (font (size 1.27 1.27))))
  (property "Datasheet" "http://www.onsemi.com/pub_link/Collateral/BC856BDW1T1-D.PDF" (at 130.81 66.04 0) (hide yes) (show_name no) (do_not_autoplace no) (effects (font (size 1.27 1.27))))
  (property "Description" "-65℃~+150℃ 100MHz 100mA 2 PNP 200@2mA,5V 300mW 400mV@10mA,5mA 45V 5V 5uA PNP SOT-666-6 Bipolar (BJT) ROHS" (at 130.81 66.04 0) (hide yes) (show_name no) (do_not_autoplace no) (effects (font (size 1.27 1.27))))
  (property "LCSC Part #" "C282521" (at 130.81 66.04 0) (hide yes) (show_name no) (do_not_autoplace no) (effects (font (size 1.27 1.27))))
  (pin "2")
  (pin "1")
  (pin "6")
  (pin "3")
  (pin "4")
  (pin "5"))
 (symbol
  (lib_id "Device:R")
  (at 151.13 66.04 270)
  (unit 1)
  (body_style 1)
  (exclude_from_sim no)
  (in_bom yes)
  (on_board yes)
  (in_pos_files yes)
  (dnp no)
  (property "Reference" "R15" (at 151.13 63.5 90) (show_name no) (do_not_autoplace no) (effects (font (size 1.27 1.27))))
  (property "Value" "10k" (at 151.13 66.04 90) (show_name no) (do_not_autoplace no) (effects (font (size 1.27 1.27))))
  (property "Footprint" "Resistor_SMD:R_0402_1005Metric" (at 151.13 64.262 90) (hide yes) (show_name no) (do_not_autoplace no) (effects (font (size 1.27 1.27))))
  (property "Datasheet" "~" (at 151.13 66.04 0) (hide yes) (show_name no) (do_not_autoplace no) (effects (font (size 1.27 1.27))))
  (property "Description" "-55℃~+155℃ 10kΩ 50V 62.5mW Thick Film Resistor ±1% ±100ppm/℃ 0402 Chip Resistor - Surface Mount ROHS" (at 151.13 66.04 0) (hide yes) (show_name no) (do_not_autoplace no) (effects (font (size 1.27 1.27))))
  (property "LCSC Part #" "C25744" (at 151.13 66.04 90) (hide yes) (show_name no) (do_not_autoplace no) (effects (font (size 1.27 1.27))))
  (pin "1")
  (pin "2"))
 (symbol
  (lib_id "Device:R")
  (at 128.27 49.53 0)
  (unit 1)
  (body_style 1)
  (exclude_from_sim no)
  (in_bom yes)
  (on_board yes)
  (in_pos_files yes)
  (dnp no)
  (property "Reference" "R3" (at 125.73 49.53 90) (show_name no) (do_not_autoplace no) (effects (font (size 1.27 1.27))))
  (property "Value" "22" (at 128.27 49.53 90) (show_name no) (do_not_autoplace no) (effects (font (size 1.27 1.27))))
  (property "Footprint" "Resistor_SMD:R_0402_1005Metric" (at 126.492 49.53 90) (hide yes) (show_name no) (do_not_autoplace no) (effects (font (size 1.27 1.27))))
  (property "Datasheet" "~" (at 128.27 49.53 0) (hide yes) (show_name no) (do_not_autoplace no) (effects (font (size 1.27 1.27))))
  (property "Description" "-55℃~+155℃ 22Ω 50V 62.5mW Thick Film Resistor ±1% ±100ppm/℃ 0402 Chip Resistor - Surface Mount ROHS" (at 128.27 49.53 0) (hide yes) (show_name no) (do_not_autoplace no) (effects (font (size 1.27 1.27))))
  (property "LCSC Part #" "C25092" (at 128.27 49.53 90) (hide yes) (show_name no) (do_not_autoplace no) (effects (font (size 1.27 1.27))))
  (pin "2")
  (pin "1"))
 (symbol
  (lib_id "power:+3V3")
  (at 140.97 39.37 0)
  (unit 1)
  (body_style 1)
  (exclude_from_sim no)
  (in_bom yes)
  (on_board yes)
  (in_pos_files yes)
  (dnp no)
  (property "Reference" "#PWR0113" (at 140.97 43.18 0) (hide yes) (show_name no) (do_not_autoplace no) (effects (font (size 1.27 1.27))))
  (property "Value" "+3V3" (at 141.351 34.9758 0) (show_name no) (do_not_autoplace no) (effects (font (size 1.27 1.27))))
  (property "Footprint" "" (at 140.97 39.37 0) (hide yes) (show_name no) (do_not_autoplace no) (effects (font (size 1.27 1.27))))
  (property "Datasheet" "" (at 140.97 39.37 0) (hide yes) (show_name no) (do_not_autoplace no) (effects (font (size 1.27 1.27))))
  (property "Description" "" (at 140.97 39.37 0) (show_name no) (do_not_autoplace no) (effects (font (size 1.27 1.27))))
  (pin "1"))
 (symbol
  (lib_id "Transistor_BJT:BC847BDW1")
  (at 123.19 82.55 0)
  (mirror y)
  (unit 1)
  (body_style 1)
  (exclude_from_sim no)
  (in_bom yes)
  (on_board yes)
  (in_pos_files yes)
  (dnp no)
  (property "Reference" "Q2" (at 118.3386 81.3816 0) (show_name no) (do_not_autoplace no) (effects (font (size 1.27 1.27)) (justify left)))
  (property "Value" "BC847BDW1" (at 118.3386 83.693 0) (show_name no) (do_not_autoplace no) (effects (font (size 1.27 1.27)) (justify left)))
  (property "Footprint" "Package_TO_SOT_SMD:SOT-666" (at 118.11 80.01 0) (hide yes) (show_name no) (do_not_autoplace no) (effects (font (size 1.27 1.27))))
  (property "Datasheet" "http://www.onsemi.com/pub_link/Collateral/BC846BDW1T1-D.PDF" (at 123.19 82.55 0) (hide yes) (show_name no) (do_not_autoplace no) (effects (font (size 1.27 1.27))))
  (property "Description" "-65℃~+150℃ 100MHz 100mA 2 NPN 200 300mV 300mW 45V 5V 5uA NPN SOT-666-6 Bipolar (BJT) ROHS" (at 123.19 82.55 0) (hide yes) (show_name no) (do_not_autoplace no) (effects (font (size 1.27 1.27))))
  (property "LCSC Part #" "C455062" (at 123.19 82.55 0) (hide yes) (show_name no) (do_not_autoplace no) (effects (font (size 1.27 1.27))))
  (pin "2")
  (pin "1")
  (pin "6")
  (pin "3")
  (pin "5")
  (pin "4"))
 (symbol
  (lib_id "Device:R")
  (at 135.89 82.55 270)
  (unit 1)
  (body_style 1)
  (exclude_from_sim no)
  (in_bom yes)
  (on_board yes)
  (in_pos_files yes)
  (dnp no)
  (property "Reference" "R18" (at 135.89 80.01 90) (show_name no) (do_not_autoplace no) (effects (font (size 1.27 1.27))))
  (property "Value" "10k" (at 135.89 82.55 90) (show_name no) (do_not_autoplace no) (effects (font (size 1.27 1.27))))
  (property "Footprint" "Resistor_SMD:R_0402_1005Metric" (at 135.89 80.772 90) (hide yes) (show_name no) (do_not_autoplace no) (effects (font (size 1.27 1.27))))
  (property "Datasheet" "~" (at 135.89 82.55 0) (hide yes) (show_name no) (do_not_autoplace no) (effects (font (size 1.27 1.27))))
  (property "Description" "-55℃~+155℃ 10kΩ 50V 62.5mW Thick Film Resistor ±1% ±100ppm/℃ 0402 Chip Resistor - Surface Mount ROHS" (at 135.89 82.55 0) (hide yes) (show_name no) (do_not_autoplace no) (effects (font (size 1.27 1.27))))
  (property "LCSC Part #" "C25744" (at 135.89 82.55 90) (hide yes) (show_name no) (do_not_autoplace no) (effects (font (size 1.27 1.27))))
  (pin "1")
  (pin "2"))
 (symbol
  (lib_id "Transistor_BJT:BC847BDW1")
  (at 123.19 101.6 0)
  (mirror y)
  (unit 2)
  (body_style 1)
  (exclude_from_sim no)
  (in_bom yes)
  (on_board yes)
  (in_pos_files yes)
  (dnp no)
  (property "Reference" "Q2" (at 118.3386 100.4316 0) (show_name no) (do_not_autoplace no) (effects (font (size 1.27 1.27)) (justify left)))
  (property "Value" "BC847BDW1" (at 118.3386 102.743 0) (show_name no) (do_not_autoplace no) (effects (font (size 1.27 1.27)) (justify left)))
  (property "Footprint" "Package_TO_SOT_SMD:SOT-666" (at 118.11 99.06 0) (hide yes) (show_name no) (do_not_autoplace no) (effects (font (size 1.27 1.27))))
  (property "Datasheet" "http://www.onsemi.com/pub_link/Collateral/BC846BDW1T1-D.PDF" (at 123.19 101.6 0) (hide yes) (show_name no) (do_not_autoplace no) (effects (font (size 1.27 1.27))))
  (property "Description" "-65℃~+150℃ 100MHz 100mA 2 NPN 200 300mV 300mW 45V 5V 5uA NPN SOT-666-6 Bipolar (BJT) ROHS" (at 123.19 101.6 0) (hide yes) (show_name no) (do_not_autoplace no) (effects (font (size 1.27 1.27))))
  (property "LCSC Part #" "C455062" (at 123.19 101.6 0) (hide yes) (show_name no) (do_not_autoplace no) (effects (font (size 1.27 1.27))))
  (pin "4")
  (pin "5")
  (pin "3")
  (pin "2")
  (pin "1")
  (pin "6"))
 (symbol
  (lib_id "power:GND")
  (at 120.65 106.68 0)
  (unit 1)
  (body_style 1)
  (exclude_from_sim no)
  (in_bom yes)
  (on_board yes)
  (in_pos_files yes)
  (dnp no)
  (property "Reference" "#PWR0114" (at 120.65 113.03 0) (hide yes) (show_name no) (do_not_autoplace no) (effects (font (size 1.27 1.27))))
  (property "Value" "GND" (at 120.777 111.0742 0) (show_name no) (do_not_autoplace no) (effects (font (size 1.27 1.27))))
  (property "Footprint" "" (at 120.65 106.68 0) (hide yes) (show_name no) (do_not_autoplace no) (effects (font (size 1.27 1.27))))
  (property "Datasheet" "" (at 120.65 106.68 0) (hide yes) (show_name no) (do_not_autoplace no) (effects (font (size 1.27 1.27))))
  (property "Description" "" (at 120.65 106.68 0) (show_name no) (do_not_autoplace no) (effects (font (size 1.27 1.27))))
  (pin "1")))
